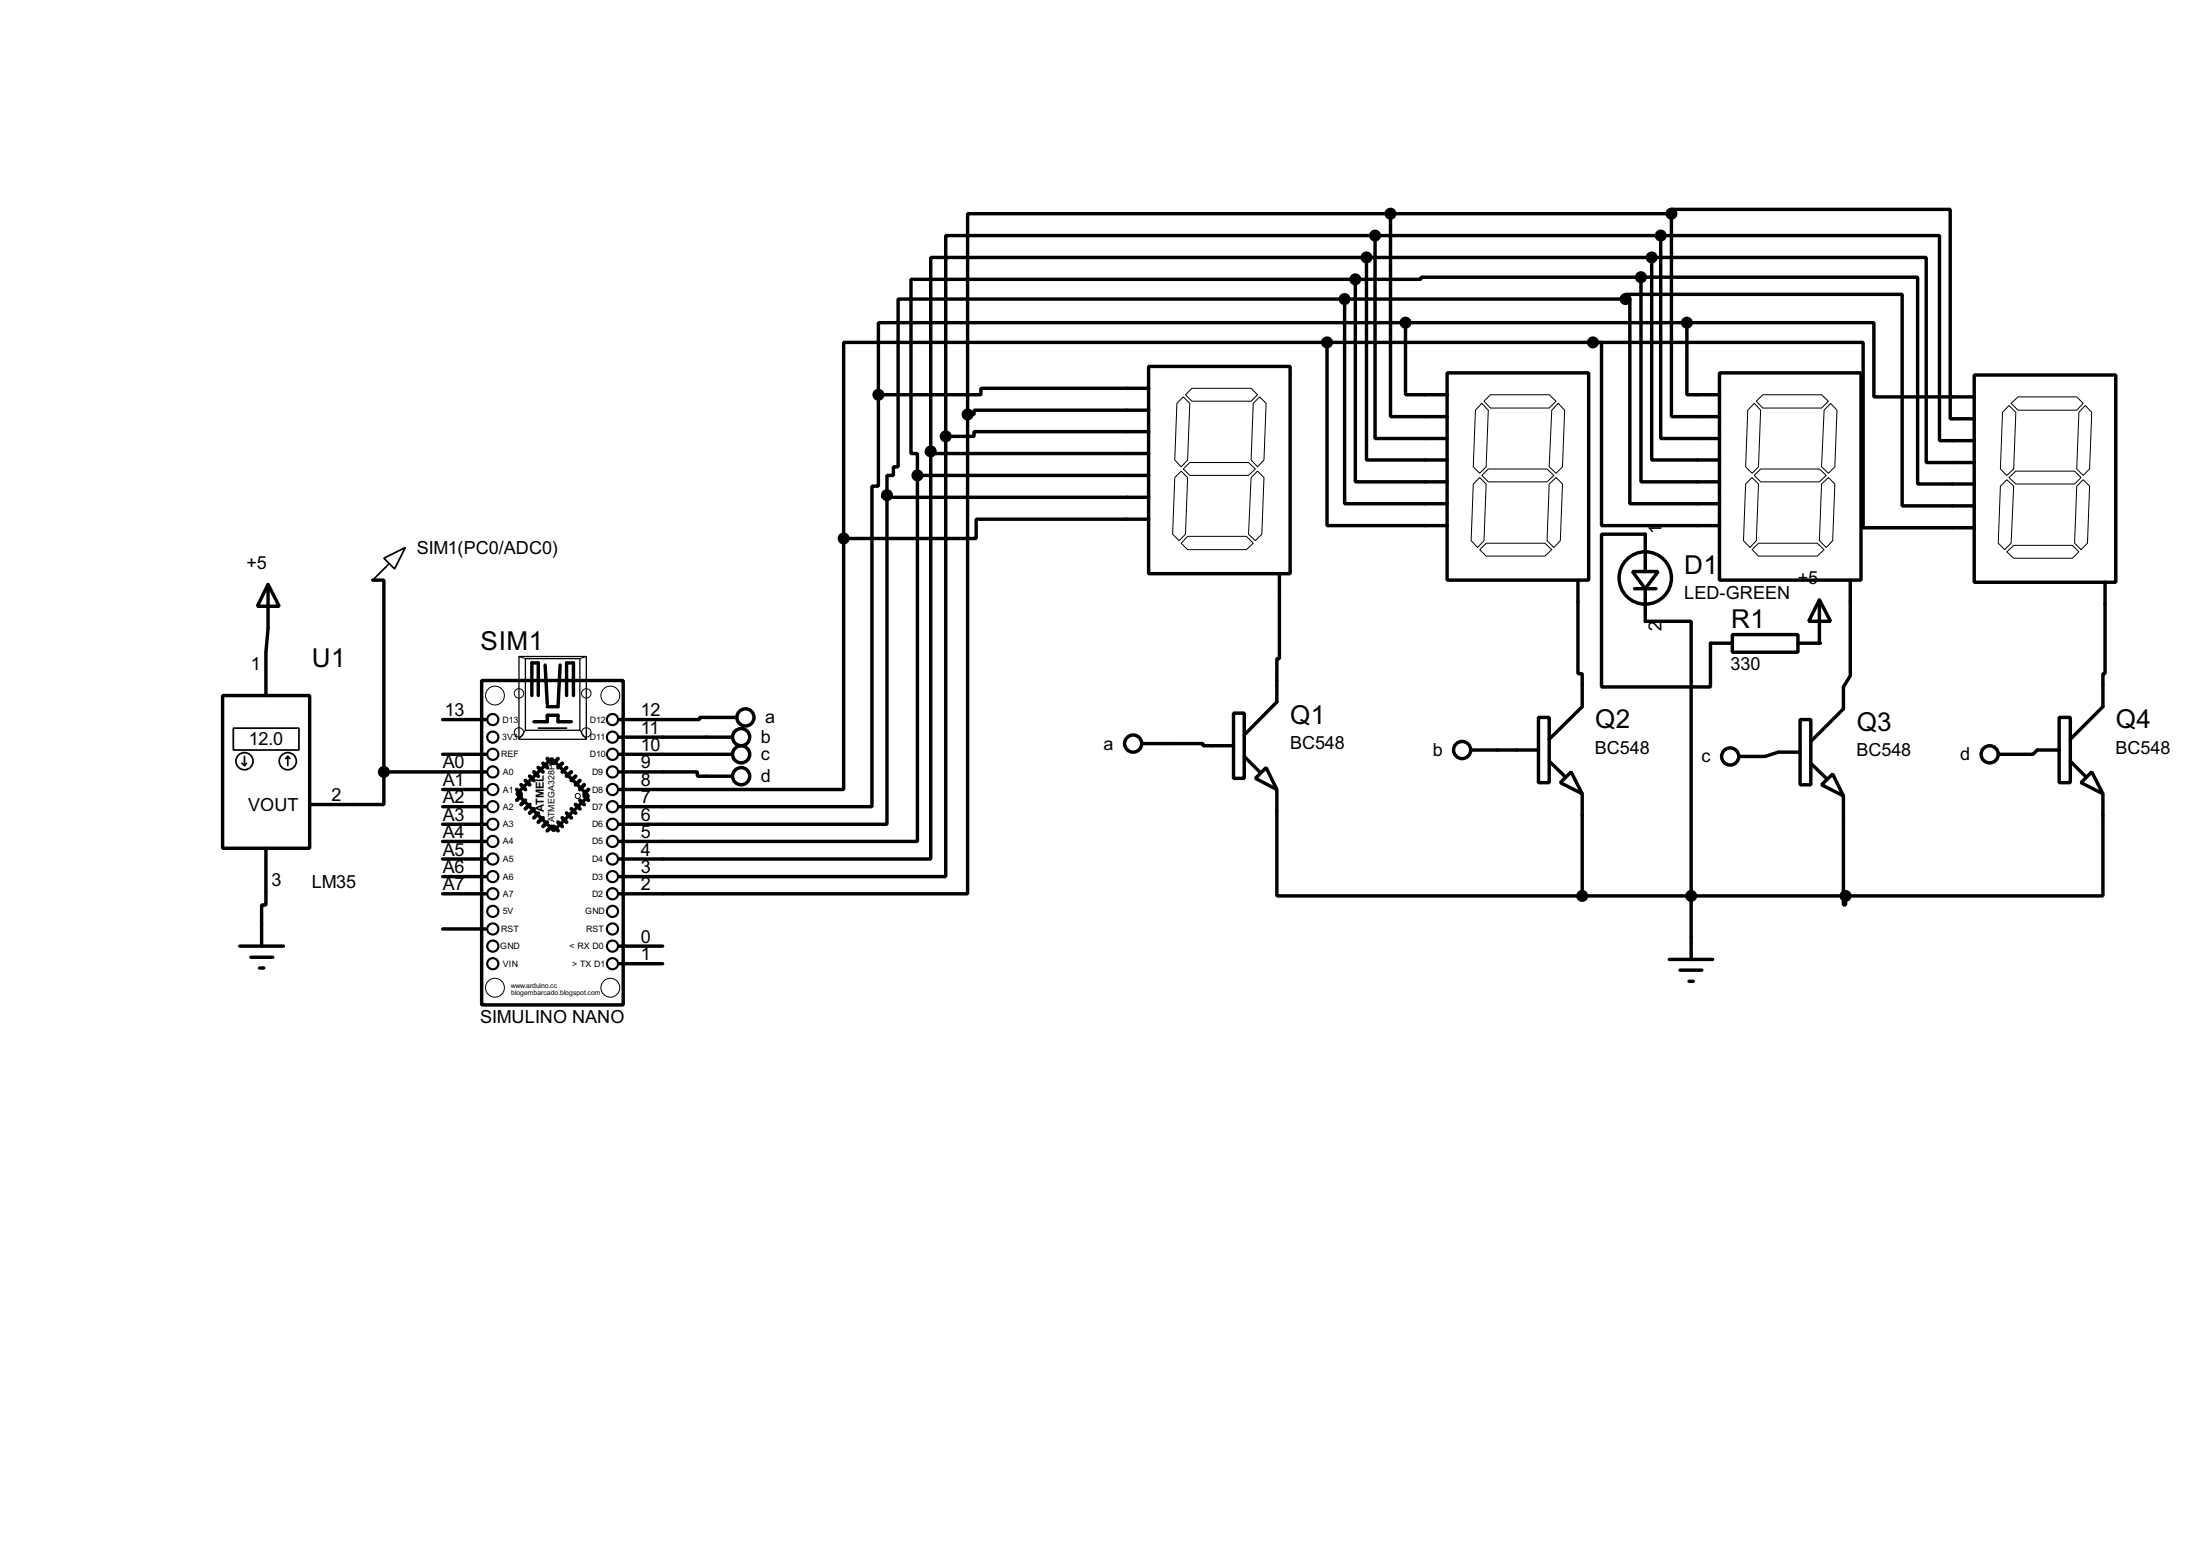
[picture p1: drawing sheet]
<svg xmlns="http://www.w3.org/2000/svg" width="256mm" height="180mm" viewBox="0 0 256 180" stroke-linecap="round" stroke-linejoin="round" font-family="sans-serif">
<g fill="none" stroke="#000" stroke-width=".4">
<path d="M154.7 39.9h-56.3v22.9M154.7 39.9v21.4h14M154.7 39.9h31M156.8 34.9h-52.1v19.5h-.5v1h-.8v2.3M156.8 34.9v23.8h11.9M156.8 34.9h32.7M158 32.6h-51.8v20.3h.8v2.5M158 32.6v23.6h10.7M159.3 30h-50.8v22.6M159.3 30v23.6h9.4M159.3 30h33.3M160.3 27.5h-50v23.4"/>
<path d="M160.3 27.5v23.6h8.4M160.3 27.5h33.3M162.1 24.9h-49.3v23.4M162.1 24.9v23.7h6.6M162.1 24.9h32.8M163.9 37.6h-61.5v8.4M163.9 37.6v8.4h4.8M163.9 37.6h32.8M185.7 39.9h1v21.4h13.8M185.7 39.9h31.5v21.6h13M189.5 34.9h.5v23.8h10.5M189.5 34.9v-.6h32.3v24.7h8.4"/>
<path d="M191.3 32.3h-25.6v.3h-7.7M191.3 32.3v23.9h9.2M191.3 32.3h32.3v24.1h6.6M192.6 30v23.6h7.9M192.6 30h32v23.9h5.6M193.6 27.5v23.6h6.9M193.6 27.5h32.5v23.9h4.1M194.9 24.9v23.7h5.6M194.9 24.9v-.5h32.5v24.4h2.8M196.7 37.6v8.4h3.8M196.7 37.6h21.8v8.7h11.7M102.4 46v10.7h-.7v37.3h-29.5"/>
<path d="M103.4 57.7v38.4h-31.2M103.4 57.7h-.5v.3h31M107 55.4v42.7h-34.8M107 55.4h26.9M108.5 52.6v47.5h-36.3M108.5 52.6h-.5v.3h25.9M110.3 50.9v51.3h-38.1M112.8 48.3v55.9h-40.6M133.9 42.7h16.5v24.2h-16.5zM133.9 47.8h-20.3v.5h-.8M133.9 50.3h-20.3v.6h-3.3M133.9 45.3h-19.5v.7h-12"/>
<path d="M168.7 43.5h16.5v24.1h-16.5zM200.5 43.5h16.5v24.1h-16.5zM230.2 43.7h16.5v24.2h-16.5zM31.3 68.1l1.3 2.6h-2.6zM31.3 68.1v5.1l-.3 2.8v5.1M43.5 67.6h1.3v22.4M56.2 79.3h16.5v37.8h-16.5zM63.6 77.5l.2 4.6M65.3 77.5l-.2 4.9h-1.3M98.4 62.8v29.2h-26.2M133.9 60.5h-20.1v2.3h-15.4M149.2 66.9v9.9h-.3v5l-3.8 3.9"/>
<path d="M184 67.6v10.9h.5v3.9l-3.9 3.8M190.3 66.6h3l-1.5 2zM190.6 68.6h2.5M191.8 66.6v-4.3h-5.1v17.8h12.7v-5.1h2.6M191.8 68.6v3.8h5.4v39.4M202 74h7.6v2h-7.6zM212.1 69.9l1.3 2.5h-2.5zM212.1 69.9v5.1h-2.5M215.7 67.6v11.2l-.8 1.3v2.5l-3.8 3.8M245.4 67.9v10.6h-.2v3.9l-3.8 3.8M26 81.1h10.1v17.8h-10.1zM31 98.9v6.6h-.5v4.8"/>
<path d="M44.8 90v3.8h-8.7M44.8 90h11.9M51.6 87.9h5.1M51.6 98.1h5.1M51.6 96.1h5.1M51.6 94h5.1M51.6 92h5.1M51.6 83.9h5.1M62 81.1v-3.8h.8v3.8M62.3 84.1h1.5v-.7h1.3v.7h1.5M64.3 88.4l4.3 4.4-4 4-4.3-4.3zM66.1 81.1v-3.8h.8v3.8"/>
<path d="M72.2 90h9.1v.5h4.1M72.2 85.9h13.2M72.2 87.9h13.2M85.9 83.6h-4.3v.3h-9.4M133.2 86.7h7.1v.2h3.5M143.8 83.1h1.3v7.6h-1.3zM145.1 88.2l1.8 1.8M147.6 89.5l1.3 2.5-2.5-1.3zM148.9 92v12.4h35.6M171.5 87.4h7.9M179.4 83.6h1.2v7.6h-1.2zM180.6 88.7l1.8 1.8"/>
<path d="M181.9 91.2l1.3-1.2 1.3 2.5zM184.5 92.5v11.9M209.9 83.9h1.2v7.6h-1.2zM209.9 87.7h-2.6l-1.5 .5h-3.1M211.1 89l1.8 1.7M212.4 91.5l1.3-1.3 1.2 2.6zM214.9 92.8v12.7h.3v-1.1M240.1 83.6h1.3v7.6h-1.3zM240.1 87.4h-2.6l-.5 .5h-4M241.4 88.7l1.7 1.8M242.6 91.2l1.3-1.2 1.3 2.5zM245.2 92.5v11.9h-30"/>
<path d="M28 110.3h5.1M29.3 111.6h2.5M30.3 112.8h.5M51.6 104.2h5.1M51.6 102.2h5.1M51.6 100.1h5.1M51.6 108.3h5.1M72.2 110.3h5.1M72.2 112.3h5.1M184.5 104.4h30.7M194.6 111.8h5.1M195.9 113.1h2.5"/>
<path d="M196.9 114.4h.5"/>
<circle cx="191.8" cy="67.4" r="3.1"/>
<circle cx="86.4" cy="85.9" r="1"/>
<circle cx="86.4" cy="90.5" r="1"/>
<circle cx="86.4" cy="87.9" r="1"/>
<circle cx="86.9" cy="83.6" r="1"/>
<circle cx="132.1" cy="86.7" r="1"/>
<circle cx="170.4" cy="87.4" r="1"/>
<circle cx="201.7" cy="88.2" r="1"/>
<circle cx="231.9" cy="87.9" r="1"/>
</g>
<circle cx="212.1" cy="75" r=".2" fill="#000"/>
<g fill="none" stroke="#000" stroke-width=".12">
<path d="M137 55.7l.7-.8 .8 .8-.3 6.6-.7 .7-.8-.7zM137.2 47l.8-.7 .7 .7-.2 6.6-.8 .8-.7-.8zM138 54.7l.7-.8h6.9l.8 .8-.8 .7h-6.9zM138.2 46l.8-.7h6.9l.7 .7-.7 .8h-6.9zM145.9 55.7l.7-.8 .8 .8-.3 6.6-.7 .7-.8-.7zM146.1 47l.8-.7 .7 .7-.2 6.6-.8 .8-.7-.8zM171.8 56.4l.7-.7 .8 .7-.3 6.6-.7 .8-.8-.8zM172.8 47l.7 .8-.2 6.6-.8 .8-.7-.8 .2-6.6zM173.5 54.7h6.9l.8 .7-.8 .8h-6.9l-.7-.8zM173.8 46h6.8l.8 .8-.8 .8h-6.8l-.8-.8zM180.6 56.4l.8-.7 .8 .7-.3 6.6-.7 .8-.8-.8zM181.7 47l.7 .8-.2 6.6-.8 .8-.8-.8 .3-6.6z"/>
<path d="M203.5 56.4l.8-.7 .7 .7-.2 6.6-.8 .8-.7-.8zM204.5 47l.8 .8-.3 6.6-.7 .8-.8-.8 .3-6.6zM204.8 46.8l.7-.8h6.9l.8 .8-.8 .8h-6.9zM205.3 54.7h6.8l.8 .7-.8 .8h-6.8l-.8-.8zM212.4 56.4l.8-.7 .7 .7-.2 6.6-.8 .8-.8-.8zM213.4 47l.8 .8-.3 6.6-.7 .8-.8-.8 .3-6.6zM233.2 56.7l.8-.8 .8 .8-.3 6.6-.8 .8-.7-.8zM234.2 55.7l.8-.8h6.9l.7 .8-.7 .7h-6.9zM234.2 47.3l.8 .8-.2 6.6-.8 .7-.8-.7 .3-6.6zM234.5 47l.8-.7h6.8l.8 .7-.8 .8h-6.8zM242.1 56.7l.8-.8 .7 .8-.2 6.6-.8 .8-.7-.8zM243.1 47.3l.8 .8-.3 6.6-.7 .7-.8-.7 .3-6.6z"/>
<path d="M60.5 76.5l.8 .3M68.4 76.5l-.8 .3M138.5 62.5h6.8l.8 .8-.8 .8h-6.8l-.8-.8zM172.5 64.1l.8-.8h6.8l.8 .8-.8 .7h-6.8zM204.3 64.1l.7-.8h6.9l.8 .8-.8 .7h-6.9zM234 64.3l.8-.7h6.8l.8 .7-.8 .8h-6.8zM61.3 85.1l-.8 1.1M67.6 85.1l.8 1.1"/>
<circle cx="57.7" cy="81.1" r="1.1"/>
<circle cx="60.5" cy="80.8" r=".55"/>
<circle cx="60.5" cy="85.4" r=".55"/>
<circle cx="67.3" cy="92.8" r=".3"/>
<circle cx="68.3" cy="85.4" r=".55"/>
<circle cx="68.3" cy="80.8" r=".55"/>
<circle cx="71.1" cy="81.1" r="1.1"/>
<circle cx="57.7" cy="115.1" r="1.1"/>
<circle cx="71.1" cy="115.1" r="1.1"/>
</g>
<path d="M60.5 76.5h7.9v9.7h-7.9zM61.3 76.8h6.3v8.3h-6.3z" fill="none" stroke="#000" stroke-width=".15"/>
<g fill="none" stroke="#000" stroke-width=".2">
<path d="M44.8 65.1l2.5-1.3-1.3 2.5zM45.3 65.8l-1.8 1.8M27.2 84.9h7.7v2.5h-7.7zM28.2 89l.3 .2M28.5 88.2v1M28.8 89l-.3 .2M33.6 88.2l-.3 .2M33.6 88.2l.2 .2M33.6 88.2v1M62.8 84.9h3.3"/>
<circle cx="28.5" cy="88.7" r="1"/>
<circle cx="33.5" cy="88.7" r="1"/>
</g>
<g fill="none" stroke="#000" stroke-width=".45">
<path d="M60.3 92l.5 .5M60.8 92.8l-.5 .5M60.8 91.5l.5 .5M61.3 93.3l-.5 .5M61.3 91l.5 .5M61.8 93.8l-.5 .5M61.8 90.5l.5 .5M62.3 94.3l-.5 .5M62.3 90l.5 .5M62.8 94.8l-.5 .5M62.8 89.5l.5 .5M63.3 95.3l-.5 .5"/>
<path d="M63.3 89l.5 .5M63.8 95.8l-.5 .5M63.8 88.4l.5 .6M64.3 96.3l-.5 .5M64.6 96.3l.5 .5M65.1 88.4l-.5 .6M65.1 95.8l.5 .5M65.6 89l-.5 .5M65.6 95.3l.5 .5M66.1 89.5l-.5 .5M66.1 94.8l.5 .5M66.6 90l-.5 .5"/>
<path d="M66.6 94.3l.5 .5M67.1 90.5l-.5 .5M67.1 93.8l.5 .5M67.6 91l-.5 .5M67.6 93.3l.5 .5M68.1 91.5l-.5 .5M68.1 92.8l.5 .5M68.6 92l-.5 .5"/>
</g>
<g fill="none" stroke="#000" stroke-width=".25">
<circle cx="57.4" cy="90" r=".65"/>
<circle cx="57.4" cy="87.9" r=".65"/>
<circle cx="57.4" cy="85.9" r=".65"/>
<circle cx="57.4" cy="98.1" r=".65"/>
<circle cx="57.4" cy="92" r=".65"/>
<circle cx="57.4" cy="83.9" r=".65"/>
<circle cx="57.4" cy="94" r=".65"/>
<circle cx="57.4" cy="96.1" r=".65"/>
<circle cx="71.4" cy="94" r=".65"/>
<circle cx="71.4" cy="92" r=".65"/>
<circle cx="71.4" cy="87.9" r=".65"/>
<circle cx="71.4" cy="96.1" r=".65"/>
<circle cx="71.4" cy="83.9" r=".65"/>
<circle cx="71.4" cy="90" r=".65"/>
<circle cx="71.4" cy="98.1" r=".65"/>
<circle cx="71.4" cy="85.9" r=".65"/>
<circle cx="57.4" cy="106.2" r=".65"/>
<circle cx="57.4" cy="104.2" r=".65"/>
<circle cx="57.4" cy="102.2" r=".65"/>
<circle cx="57.4" cy="110.3" r=".65"/>
<circle cx="57.4" cy="108.3" r=".65"/>
<circle cx="57.4" cy="100.1" r=".65"/>
<circle cx="57.4" cy="112.3" r=".65"/>
<circle cx="71.4" cy="106.2" r=".65"/>
<circle cx="71.4" cy="110.3" r=".65"/>
<circle cx="71.4" cy="108.3" r=".65"/>
<circle cx="71.4" cy="102.2" r=".65"/>
<circle cx="71.4" cy="100.1" r=".65"/>
<circle cx="71.4" cy="112.3" r=".65"/>
<circle cx="71.4" cy="104.2" r=".65"/>
</g>
<g fill="#000" stroke="#000" stroke-width=".4">
<circle cx="154.7" cy="39.9" r=".5"/>
<circle cx="156.7" cy="34.9" r=".5"/>
<circle cx="158" cy="32.6" r=".5"/>
<circle cx="159.3" cy="30" r=".5"/>
<circle cx="160.3" cy="27.5" r=".5"/>
<circle cx="162.1" cy="24.9" r=".5"/>
<circle cx="163.8" cy="37.6" r=".5"/>
<circle cx="185.7" cy="39.9" r=".5"/>
<circle cx="189.5" cy="34.9" r=".5"/>
<circle cx="191.3" cy="32.3" r=".5"/>
<circle cx="192.5" cy="30" r=".5"/>
<circle cx="193.6" cy="27.5" r=".5"/>
<circle cx="194.8" cy="24.9" r=".5"/>
<circle cx="196.6" cy="37.6" r=".5"/>
<circle cx="102.4" cy="46" r=".5"/>
<circle cx="103.4" cy="57.7" r=".5"/>
<circle cx="106.9" cy="55.4" r=".5"/>
<circle cx="108.5" cy="52.6" r=".5"/>
<circle cx="110.2" cy="50.9" r=".5"/>
<circle cx="112.8" cy="48.3" r=".5"/>
<circle cx="98.3" cy="62.8" r=".5"/>
<circle cx="44.7" cy="90" r=".5"/>
<circle cx="184.4" cy="104.4" r=".5"/>
<circle cx="197.1" cy="104.4" r=".5"/>
<circle cx="215.1" cy="104.4" r=".5"/>
</g>
<g font-size="3.4">
<text x="196.4" y="66.9">D1</text>
<text x="36.4" y="77.7">U1</text>
<text x="56" y="75.8">SIM1</text>
<text x="201.8" y="73.2">R1</text>
<text x="150.4" y="84.3">Q1</text>
<text x="186" y="84.9">Q2</text>
<text x="216.5" y="85.2">Q3</text>
<text x="246.7" y="84.9">Q4</text>
</g>
<g font-size="2.4">
<text x="48.6" y="64.5">SIM1(PC0/ADC0)</text>
<text x="193.7" y="62.2" transform="rotate(-90 193.7 62.2)">1</text>
<text x="28.8" y="66.3">+5</text>
<text x="196.3" y="69.8">LED-GREEN</text>
<text x="209.6" y="68.1">+5</text>
<text x="193.7" y="73.5" transform="rotate(-90 193.7 73.5)">2</text>
<text x="29.3" y="78.1">1</text>
<text x="51.9" y="83.5">13</text>
<text x="74.7" y="83.5">12</text>
<text x="201.8" y="78.1">330</text>
<text x="29" y="86.9">12.0</text>
<text x="51.6" y="89.6">A0</text>
<text x="74.7" y="89.6">9</text>
<text x="74.7" y="87.5">10</text>
<text x="74.7" y="85.5">11</text>
<text x="88.7" y="86.6">b</text>
<text x="88.7" y="88.6">c</text>
<text x="89.2" y="84.3">a</text>
<text x="128.7" y="87.4">a</text>
<text x="150.4" y="87.3">BC548</text>
<text x="167.1" y="88.1">b</text>
<text x="185.9" y="87.8">BC548</text>
<text x="198.4" y="88.9">c</text>
<text x="216.4" y="88.1">BC548</text>
<text x="228.5" y="88.6">d</text>
<text x="246.6" y="87.8">BC548</text>
<text x="28.9" y="94.5">VOUT</text>
<text x="38.7" y="93.4">2</text>
<text x="51.6" y="95.7">A3</text>
<text x="51.6" y="93.6">A2</text>
<text x="51.6" y="91.6">A1</text>
<text x="74.7" y="95.7">6</text>
<text x="74.7" y="93.6">7</text>
<text x="74.7" y="91.6">8</text>
<text x="88.7" y="91.2">d</text>
<text x="51.6" y="99.7">A5</text>
<text x="51.6" y="97.7">A4</text>
<text x="51.6" y="101.8">A6</text>
<text x="74.7" y="101.8">3</text>
<text x="74.7" y="99.7">4</text>
<text x="74.7" y="97.7">5</text>
<text x="31.7" y="103.3">3</text>
<text x="36.3" y="103.5">LM35</text>
<text x="51.6" y="103.8">A7</text>
<text x="74.7" y="103.8">2</text>
<text x="74.7" y="109.9">0</text>
<text x="74.7" y="111.9">1</text>
<text x="56" y="119.3">SIMULINO NANO</text>
</g>
<text font-size="1.5" x="63.4" y="94.6" transform="rotate(-90 63.4 94.6)">ATMEL</text>
<g font-size="1.2">
<text x="58.4" y="88.2">REF</text>
<text x="58.6" y="86.3">3V3</text>
<text x="58.6" y="84.2">D13</text>
<text x="68.8" y="84.2">D12</text>
<text x="68.8" y="86.3">D11</text>
<text x="68.8" y="88.2">D10</text>
<text x="58.6" y="94.4">A2</text>
<text x="58.6" y="92.4">A1</text>
<text x="58.6" y="90.3">A0</text>
<text x="64.7" y="95.8" transform="rotate(-90 64.7 95.8)">ATMEGA328P</text>
<text x="69" y="90.3">D9</text>
<text x="69" y="92.4">D8</text>
<text x="69" y="94.4">D7</text>
<text x="58.6" y="100.5">A5</text>
<text x="58.6" y="98.4">A4</text>
<text x="58.6" y="96.4">A3</text>
<text x="69" y="96.4">D6</text>
<text x="69" y="98.4">D5</text>
<text x="69" y="100.5">D4</text>
<text x="58.6" y="106.6">5V</text>
<text x="58.6" y="104.5">A7</text>
<text x="58.6" y="102.5">A6</text>
<text x="68.2" y="106.6">GND</text>
<text x="69" y="102.5">D3</text>
<text x="69" y="104.5">D2</text>
<text x="58.3" y="110.6">GND</text>
<text x="58.4" y="108.6">RST</text>
<text x="58.6" y="112.7">VIN</text>
<text x="66.4" y="110.6">&lt; RX D0</text>
<text x="66.7" y="112.7">&gt; TX D1</text>
<text x="68.3" y="108.6">RST</text>
</g>
<g font-size=".9">
<text x="59.6" y="115.2">www.arduino.cc</text>
<text x="59.6" y="115.9">blogembarcado.blogspot.com</text>
</g>
</svg>
